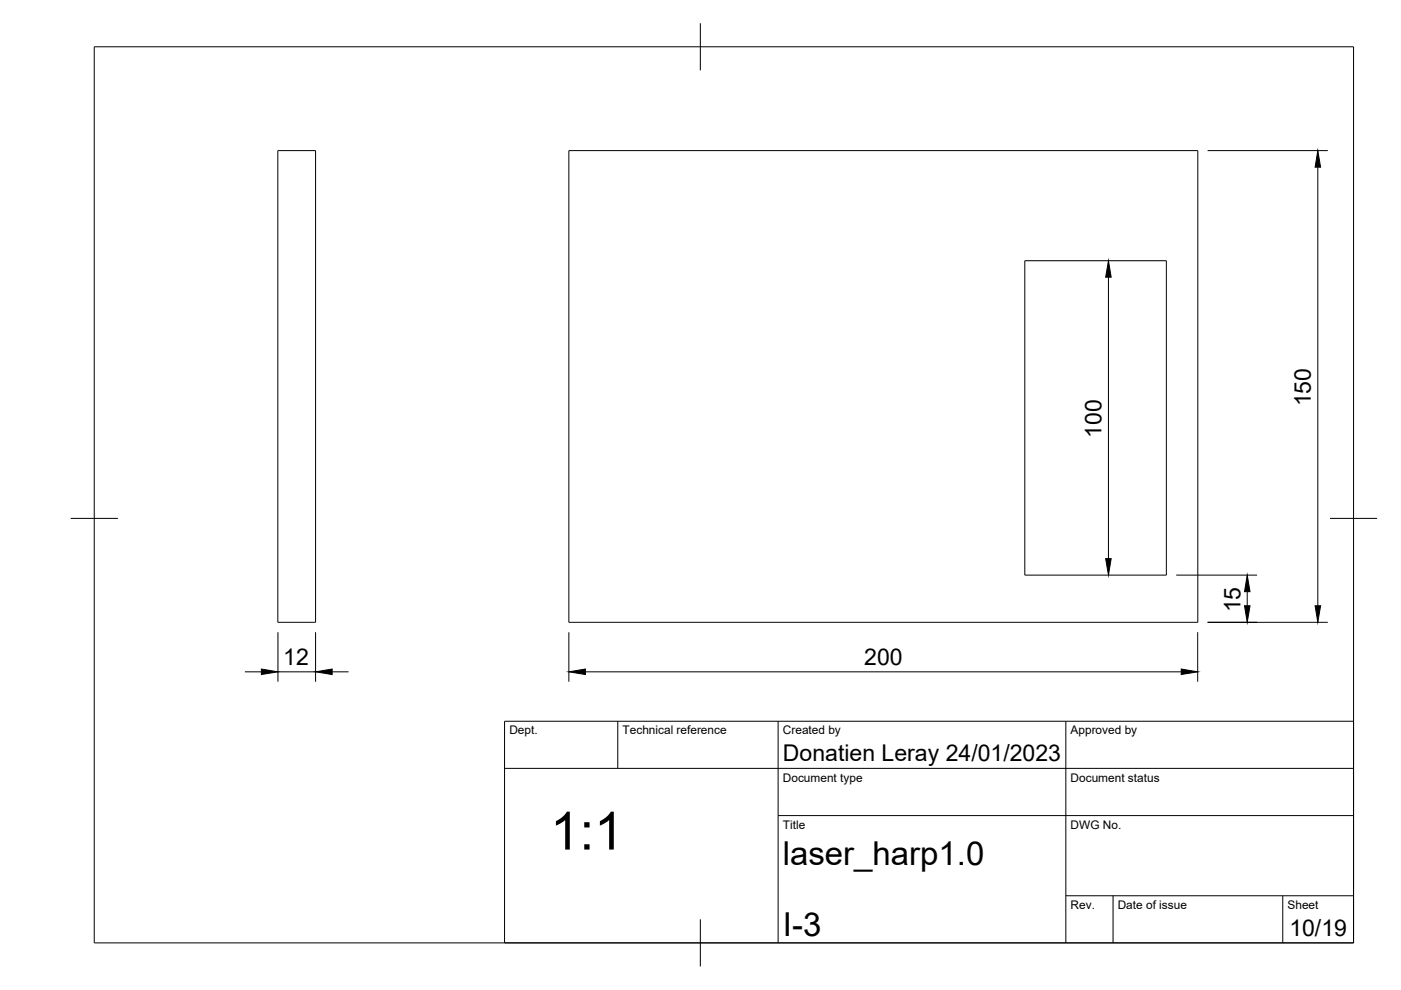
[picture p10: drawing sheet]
<svg xmlns="http://www.w3.org/2000/svg" width="297mm" height="210mm" viewBox="0 0 297 210" stroke-linecap="round" stroke-linejoin="round" font-family="sans-serif">
<!-- layer: Visible -->
<path d="M58.9 31.9h8v100h-8zM120.6 31.9h133.4v100h-133.4zM217.3 55.3h30v66.6h-30z" fill="none" stroke="#000" stroke-width=".21"/>
<!-- layer: TITLEBLOCK -->
<path d="M107 152.9h180v47h-180zM131 152.9v10M165 152.9v47M226 152.9v47M107 162.9h180M165 172.9h122M226 189.9h61M236 189.9v10M272 189.9v10" fill="none" stroke="#000" stroke-width=".21"/>
<!-- layer: BORDER -->
<path d="M20 9.9h267v190h-267zM148.5 4.9v10M15 109.9h10M282 109.9h10M148.5 194.9v10" fill="none" stroke="#000" stroke-width=".21"/>
<!-- layer: FD_Dimensions -->
<g fill="none" stroke="#000" stroke-width=".21">
<path d="M256 31.9h25.5M279.4 35.4v93M235 58.8v59.6M58.9 134v10.5M66.9 134v10.5M120.6 134v10.5M249.4 121.9h17.1M253.9 134v10.5M256 131.9h25.5M264.4 125.4v3M51.9 142.4h3.5M58.9 142.4h8"/>
<path d="M70.4 142.4h3.5M124.1 142.4h126.3"/>
</g>
<path d="M279.4 31.9l.6 3.5h-1.2zM235 55.3l.6 3.5h-1.2zM234.4 118.4h1.2l-.6 3.5zM264.4 121.9l.6 3.5h-1.1zM263.9 128.4h1.1l-.6 3.5zM278.8 128.4h1.2l-.6 3.5zM55.4 141.9l3.5 .5-3.5 .6zM66.9 142.4l3.5-.5v1.1zM120.6 142.4l3.5-.5v1.1zM250.4 141.9l3.5 .5-3.5 .6z" fill="#000" stroke="#000" stroke-width=".21"/>
<text font-size="11.2" x="116.6" y="180.1">1:1</text>
<g font-size="7">
<text x="166" y="183.4">laser_harp1.0</text>
<text x="166" y="198.4">I-3</text>
</g>
<g font-size="4.9">
<text x="277.9" y="86.2" transform="rotate(-90 277.9 86.2)">150</text>
<text x="233.6" y="92.8" transform="rotate(-90 233.6 92.8)">100</text>
<text x="263" y="129.8" transform="rotate(-90 263 129.8)">15</text>
<text x="60.1" y="141">12</text>
<text x="183.2" y="141">200</text>
<text x="166" y="161.4">Donatien Leray 24/01/2023</text>
<text x="273.4" y="198.6">10/19</text>
</g>
<g font-size="2.5">
<text x="108" y="155.7">Dept.</text>
<text x="132" y="155.7">Technical reference</text>
<text x="166" y="155.7">Created by</text>
<text x="227" y="155.7">Approved by</text>
<text x="166" y="165.7">Document type</text>
<text x="227" y="165.7">Document status</text>
<text x="166" y="175.7">Title</text>
<text x="227" y="175.7">DWG No.</text>
<text x="227" y="192.7">Rev.</text>
<text x="237" y="192.7">Date of issue</text>
<text x="273" y="192.7">Sheet</text>
</g>
</svg>
